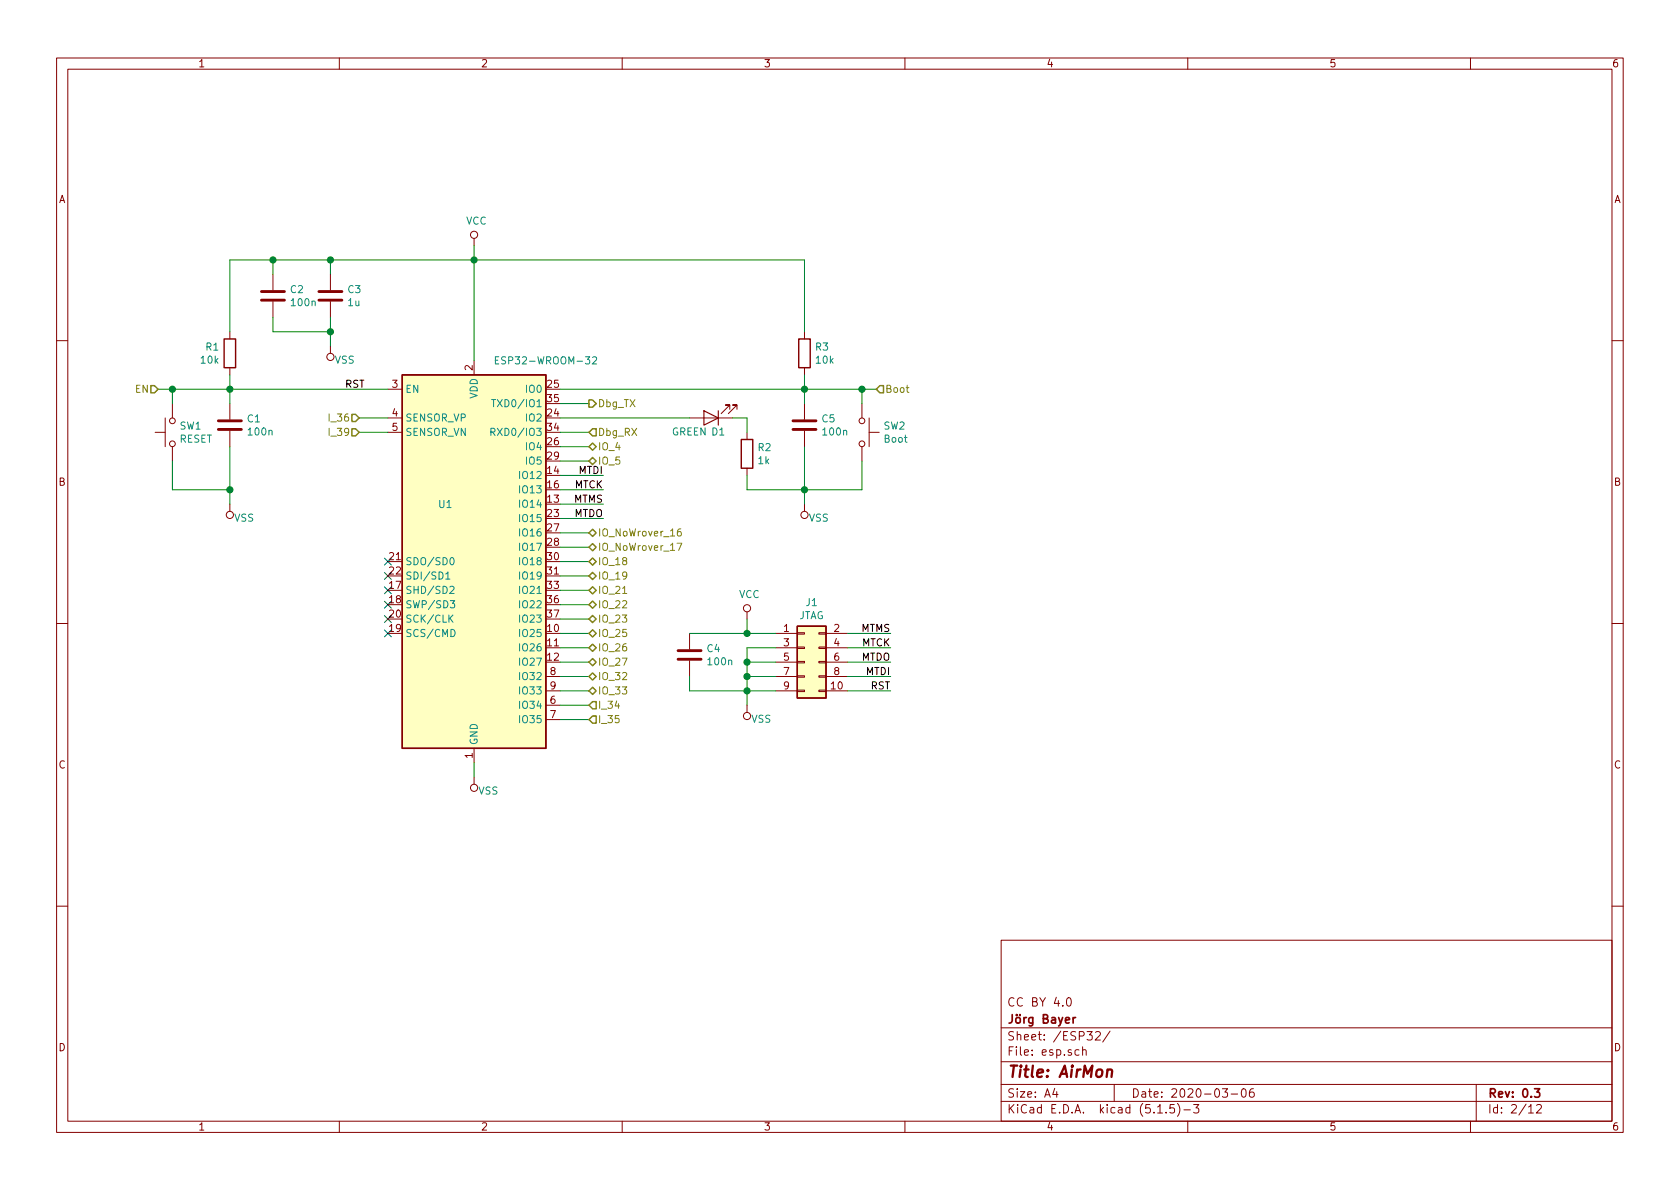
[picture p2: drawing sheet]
EESchema Schematic File Version 4
EELAYER 30 0
EELAYER END
$Descr A4 11693 8268
encoding utf-8
Sheet 2 12
Title "AirMon"
Date "2020-03-06"
Rev "0.3"
Comp "Jörg Bayer"
Comment1 "CC BY 4.0"
Comment2 ""
Comment3 ""
Comment4 ""
$EndDescr
$Comp
L RF_Module:ESP32-WROOM-32 U?
U 1 1
P 3300 3900
AR Path="/5E15DF50" Ref="U?"  Part="1" 
AR Path="/5E15DEC3/5E15DF50" Ref="U?"  Part="1" 
AR Path="/5E151517/5E15DF50" Ref="U1"  Part="1" 
F 0 "U1" H 3100 4300 50  0000 C CNN
F 1 "ESP32-WROOM-32" H 3800 5300 50  0000 C CNN
F 2 "RF_Module:ESP32-WROOM-32" H 3300 2400 50  0001 C CNN
F 3 "https://www.espressif.com/sites/default/files/documentation/esp32-wroom-32_datasheet_en.pdf" H 3000 3950 50  0001 C CNN
F 4 "ESP32-WROOM-32" H 0   0   50  0001 C CNN "manf#"
	1    3300 3900
	1    0    0    -1  
$EndComp
Text HLabel 4100 2800 2    50   Output ~ 0
Dbg_TX
Text HLabel 4100 3000 2    50   Input ~ 0
Dbg_RX
Wire Wire Line
	3900 2800 4100 2800
Wire Wire Line
	3900 3000 4100 3000
NoConn ~ 2700 3900
NoConn ~ 2700 4000
NoConn ~ 2700 4100
NoConn ~ 2700 4200
NoConn ~ 2700 4300
NoConn ~ 2700 4400
Text HLabel 4100 4300 2    50   BiDi ~ 0
IO_23
Text HLabel 4100 4000 2    50   BiDi ~ 0
IO_19
Text HLabel 4100 3900 2    50   BiDi ~ 0
IO_18
Text HLabel 4100 3200 2    50   BiDi ~ 0
IO_5
Text HLabel 4100 3700 2    50   BiDi ~ 0
IO_NoWrover_16
Text HLabel 4100 4700 2    50   BiDi ~ 0
IO_32
Text HLabel 4100 4600 2    50   BiDi ~ 0
IO_27
Text HLabel 4100 4800 2    50   BiDi ~ 0
IO_33
Text HLabel 4100 4400 2    50   BiDi ~ 0
IO_25
Text HLabel 4100 4500 2    50   BiDi ~ 0
IO_26
Text HLabel 4100 4100 2    50   BiDi ~ 0
IO_21
Text HLabel 4100 4200 2    50   BiDi ~ 0
IO_22
Wire Wire Line
	3900 4600 4100 4600
Wire Wire Line
	3900 4700 4100 4700
Wire Wire Line
	3900 4800 4100 4800
Wire Wire Line
	3900 3900 4100 3900
Wire Wire Line
	3900 4000 4100 4000
Wire Wire Line
	3900 4100 4100 4100
Wire Wire Line
	3900 4200 4100 4200
Wire Wire Line
	3900 4300 4100 4300
Wire Wire Line
	3900 3200 4100 3200
Wire Wire Line
	3900 3700 4100 3700
Wire Wire Line
	3900 4400 4100 4400
Wire Wire Line
	3900 4500 4100 4500
Text HLabel 4100 3100 2    50   BiDi ~ 0
IO_4
Text HLabel 2500 2900 0    50   Input ~ 0
I_36
Text HLabel 4100 3800 2    50   BiDi ~ 0
IO_NoWrover_17
Text HLabel 2500 3000 0    50   Input ~ 0
I_39
Wire Wire Line
	2500 2900 2700 2900
Wire Wire Line
	2500 3000 2700 3000
Wire Wire Line
	3900 3800 4100 3800
Wire Wire Line
	4100 3100 3900 3100
Text HLabel 4100 5000 2    50   Input ~ 0
I_35
Wire Wire Line
	4100 5000 3900 5000
$Comp
L Device:LED D1
U 1 1
P 4950 2900
F 0 "D1" H 4900 3000 50  0000 C CNN
F 1 "GREEN" H 5100 3000 50  0000 C CNN
F 2 "Diode_SMD:D_0805_2012Metric" H 4950 2900 50  0001 C CNN
F 3 "~" H 4950 2900 50  0001 C CNN
F 4 "C2297" H 0   0   50  0001 C CNN "lcsc#"
	1    4950 2900
	-1   0    0    1   
$EndComp
Wire Wire Line
	3900 2900 4800 2900
$Comp
L Device:R R?
U 1 1
P 5200 3150
AR Path="/5DD6D4DA/5DD6D50E/5E19A2B3" Ref="R?"  Part="1" 
AR Path="/5DD6D4DA/5DDED058/5E19A2B3" Ref="R?"  Part="1" 
AR Path="/5DD6D4DA/5DDED066/5E19A2B3" Ref="R?"  Part="1" 
AR Path="/5DD6D4DA/5DDED074/5E19A2B3" Ref="R?"  Part="1" 
AR Path="/5DD6D4DA/5DEBB035/5E19A2B3" Ref="R?"  Part="1" 
AR Path="/5E15DEC3/5E19A2B3" Ref="R?"  Part="1" 
AR Path="/5E151517/5E19A2B3" Ref="R2"  Part="1" 
F 0 "R2" H 5130 3196 50  0000 R CNN
F 1 "1k" H 5130 3105 50  0000 R CNN
F 2 "Resistor_SMD:R_0805_2012Metric" V 5130 3150 50  0001 C CNN
F 3 "~" H 5200 3150 50  0001 C CNN
F 4 "C17513" H 0   0   50  0001 C CNN "lcsc#"
F 5 "0805W8F1001T5E" H 0   0   50  0001 C CNN "manf#"
	1    5200 3150
	-1   0    0    -1  
$EndComp
Wire Wire Line
	3300 5300 3300 5400
Wire Wire Line
	5100 2900 5200 2900
Text HLabel 1100 2700 0    50   Input ~ 0
EN
Wire Wire Line
	1600 2800 1600 2700
Wire Wire Line
	1600 2700 2700 2700
Connection ~ 1600 2700
Wire Wire Line
	1600 2700 1600 2600
Wire Wire Line
	3900 3300 4200 3300
Text Label 4200 3300 2    50   ~ 0
MTDI
Wire Wire Line
	3900 3400 4200 3400
Text Label 4200 3400 2    50   ~ 0
MTCK
Text Label 4200 3500 2    50   ~ 0
MTMS
Text Label 4200 3600 2    50   ~ 0
MTDO
Wire Wire Line
	3900 3500 4200 3500
Wire Wire Line
	3900 3600 4200 3600
$Comp
L Device:R R?
U 1 1
P 1600 2450
AR Path="/5DD6D4DA/5DD6D50E/5E1B0AF1" Ref="R?"  Part="1" 
AR Path="/5DD6D4DA/5DDED058/5E1B0AF1" Ref="R?"  Part="1" 
AR Path="/5DD6D4DA/5DDED066/5E1B0AF1" Ref="R?"  Part="1" 
AR Path="/5DD6D4DA/5DDED074/5E1B0AF1" Ref="R?"  Part="1" 
AR Path="/5DD6D4DA/5DD6D549/5E1B0AF1" Ref="R?"  Part="1" 
AR Path="/5DD6D4DA/5DDFF593/5E1B0AF1" Ref="R?"  Part="1" 
AR Path="/5DD6D4DA/5DE2F431/5E1B0AF1" Ref="R?"  Part="1" 
AR Path="/5E15DEC3/5E1B0AF1" Ref="R?"  Part="1" 
AR Path="/5E151517/5E1B0AF1" Ref="R1"  Part="1" 
F 0 "R1" H 1530 2496 50  0000 R CNN
F 1 "10k" H 1530 2405 50  0000 R CNN
F 2 "Resistor_SMD:R_0603_1608Metric" V 1530 2450 50  0001 C CNN
F 3 "~" H 1600 2450 50  0001 C CNN
F 4 "C25804" H 0   0   50  0001 C CNN "lcsc#"
F 5 "0603WAF1002T5E" H 0   0   50  0001 C CNN "manf#"
	1    1600 2450
	1    0    0    -1  
$EndComp
Wire Wire Line
	3300 2500 3300 1800
Wire Wire Line
	1600 1800 1600 2300
Text HLabel 6100 2700 2    50   Input ~ 0
Boot
Wire Wire Line
	5600 2800 5600 2700
Connection ~ 5600 2700
Wire Wire Line
	5600 2700 5600 2600
$Comp
L Device:R R?
U 1 1
P 5600 2450
AR Path="/5DD6D4DA/5DD6D50E/5E1D126A" Ref="R?"  Part="1" 
AR Path="/5DD6D4DA/5DDED058/5E1D126A" Ref="R?"  Part="1" 
AR Path="/5DD6D4DA/5DDED066/5E1D126A" Ref="R?"  Part="1" 
AR Path="/5DD6D4DA/5DDED074/5E1D126A" Ref="R?"  Part="1" 
AR Path="/5DD6D4DA/5DD6D549/5E1D126A" Ref="R?"  Part="1" 
AR Path="/5DD6D4DA/5DDFF593/5E1D126A" Ref="R?"  Part="1" 
AR Path="/5DD6D4DA/5DE2F431/5E1D126A" Ref="R?"  Part="1" 
AR Path="/5E15DEC3/5E1D126A" Ref="R?"  Part="1" 
AR Path="/5E151517/5E1D126A" Ref="R3"  Part="1" 
F 0 "R3" H 5530 2496 50  0000 R CNN
F 1 "10k" H 5530 2405 50  0000 R CNN
F 2 "Resistor_SMD:R_0603_1608Metric" V 5530 2450 50  0001 C CNN
F 3 "~" H 5600 2450 50  0001 C CNN
F 4 "C25804" H 0   0   50  0001 C CNN "lcsc#"
F 5 "0603WAF1002T5E" H 0   0   50  0001 C CNN "manf#"
	1    5600 2450
	-1   0    0    -1  
$EndComp
Wire Wire Line
	5600 3400 5200 3400
Wire Wire Line
	3900 2700 5600 2700
Wire Wire Line
	3300 1800 5600 1800
Wire Wire Line
	5600 1800 5600 2300
Connection ~ 3300 1800
Wire Wire Line
	3300 1700 3300 1800
$Comp
L Device:C C?
U 1 1
P 1900 2050
AR Path="/5DD6D4DA/5DD6D50E/5E34DFBD" Ref="C?"  Part="1" 
AR Path="/5DD6D4DA/5DDED058/5E34DFBD" Ref="C?"  Part="1" 
AR Path="/5DD6D4DA/5DDED066/5E34DFBD" Ref="C?"  Part="1" 
AR Path="/5DD6D4DA/5DDED074/5E34DFBD" Ref="C?"  Part="1" 
AR Path="/5E15DEC3/5E34DFBD" Ref="C?"  Part="1" 
AR Path="/5E151517/5E34DFBD" Ref="C2"  Part="1" 
F 0 "C2" H 2015 2096 50  0000 L CNN
F 1 "100n" H 2015 2005 50  0000 L CNN
F 2 "Capacitor_SMD:C_0603_1608Metric" H 1938 1900 50  0001 C CNN
F 3 "~" H 1900 2050 50  0001 C CNN
F 4 "CC0603KRX7R9BB104" H 1900 2050 50  0001 C CNN "manf#"
F 5 "C14663" H 0   0   50  0001 C CNN "lcsc#"
	1    1900 2050
	1    0    0    -1  
$EndComp
$Comp
L Device:C C?
U 1 1
P 2300 2050
AR Path="/5DD6D4DA/5DD6D50E/5E34DFC5" Ref="C?"  Part="1" 
AR Path="/5DD6D4DA/5DDED058/5E34DFC5" Ref="C?"  Part="1" 
AR Path="/5DD6D4DA/5DDED066/5E34DFC5" Ref="C?"  Part="1" 
AR Path="/5DD6D4DA/5DDED074/5E34DFC5" Ref="C?"  Part="1" 
AR Path="/5E15DEC3/5E34DFC5" Ref="C?"  Part="1" 
AR Path="/5E151517/5E34DFC5" Ref="C3"  Part="1" 
F 0 "C3" H 2415 2096 50  0000 L CNN
F 1 "1u" H 2415 2005 50  0000 L CNN
F 2 "Capacitor_SMD:C_0805_2012Metric" H 2338 1900 50  0001 C CNN
F 3 "~" H 2300 2050 50  0001 C CNN
F 4 "CL21B105KBFNNNE" H 2300 2050 50  0001 C CNN "manf#"
F 5 "C28323" H 0   0   50  0001 C CNN "lcsc#"
	1    2300 2050
	1    0    0    -1  
$EndComp
Wire Wire Line
	1900 1900 1900 1800
Connection ~ 1900 1800
Wire Wire Line
	1900 1800 1600 1800
Wire Wire Line
	2300 1900 2300 1800
Connection ~ 2300 1800
Wire Wire Line
	2300 1800 1900 1800
Wire Wire Line
	1900 2200 1900 2300
Wire Wire Line
	1900 2300 2300 2300
Wire Wire Line
	2300 2200 2300 2300
Connection ~ 2300 2300
Wire Wire Line
	2300 2300 2300 2400
Text Label 2400 2700 0    50   ~ 0
RST
Wire Wire Line
	5900 4700 6200 4700
Text Label 6200 4700 2    50   ~ 0
MTDI
Wire Wire Line
	5900 4500 6200 4500
Text Label 6200 4500 2    50   ~ 0
MTCK
Text Label 6200 4400 2    50   ~ 0
MTMS
Text Label 6200 4600 2    50   ~ 0
MTDO
Wire Wire Line
	5900 4400 6200 4400
Wire Wire Line
	5900 4600 6200 4600
Wire Wire Line
	6200 4800 5900 4800
Text Label 6200 4800 2    50   ~ 0
RST
Wire Wire Line
	5200 4300 5200 4400
$Comp
L Connector_Generic:Conn_02x05_Odd_Even J1
U 1 1
P 5600 4600
F 0 "J1" H 5650 5017 50  0000 C CNN
F 1 "JTAG" H 5650 4926 50  0000 C CNN
F 2 "Connector_PinHeader_1.27mm:PinHeader_2x05_P1.27mm_Vertical_SMD" H 5600 4600 50  0001 C CNN
F 3 "~" H 5600 4600 50  0001 C CNN
F 4 "20021221-00010C4LF" H 5600 4600 50  0001 C CNN "manf#"
F 5 "C180221" H 5600 4600 50  0001 C CNN "lcsc#"
	1    5600 4600
	1    0    0    -1  
$EndComp
Wire Wire Line
	5200 4500 5400 4500
Wire Wire Line
	5200 4500 5200 4600
Wire Wire Line
	5200 4600 5400 4600
Connection ~ 5200 4600
Wire Wire Line
	5200 4600 5200 4700
Wire Wire Line
	5200 4400 5400 4400
Wire Wire Line
	5400 4800 5200 4800
Connection ~ 5200 4800
Wire Wire Line
	5200 4800 5200 4900
Wire Wire Line
	5200 4700 5400 4700
Connection ~ 5200 4700
Wire Wire Line
	5200 4700 5200 4800
$Comp
L Device:C C?
U 1 1
P 4800 4550
AR Path="/5DD6D4DA/5DD6D50E/5DEEC855" Ref="C?"  Part="1" 
AR Path="/5DD6D4DA/5DDED058/5DEEC855" Ref="C?"  Part="1" 
AR Path="/5DD6D4DA/5DDED066/5DEEC855" Ref="C?"  Part="1" 
AR Path="/5DD6D4DA/5DDED074/5DEEC855" Ref="C?"  Part="1" 
AR Path="/5E15DEC3/5DEEC855" Ref="C?"  Part="1" 
AR Path="/5E151517/5DEEC855" Ref="C4"  Part="1" 
F 0 "C4" H 4915 4596 50  0000 L CNN
F 1 "100n" H 4915 4505 50  0000 L CNN
F 2 "Capacitor_SMD:C_0603_1608Metric" H 4838 4400 50  0001 C CNN
F 3 "~" H 4800 4550 50  0001 C CNN
F 4 "CC0603KRX7R9BB104" H 4800 4550 50  0001 C CNN "manf#"
F 5 "C14663" H 0   0   50  0001 C CNN "lcsc#"
	1    4800 4550
	1    0    0    -1  
$EndComp
Wire Wire Line
	5200 4800 4800 4800
Wire Wire Line
	4800 4800 4800 4700
Wire Wire Line
	4800 4400 5200 4400
Connection ~ 5200 4400
Wire Wire Line
	5600 3400 5600 3500
$Comp
L power:VSS #PWR?
U 1 1
P 5200 4900
AR Path="/5DD6D4DA/5DEBB035/5E5DBC4D" Ref="#PWR?"  Part="1" 
AR Path="/5E15DEC3/5E5DBC4D" Ref="#PWR?"  Part="1" 
AR Path="/5E151517/5E5DBC4D" Ref="#PWR06"  Part="1" 
F 0 "#PWR06" H 5200 4750 50  0001 C CNN
F 1 "VSS" H 5100 5000 50  0000 C CNN
F 2 "" H 5200 4900 50  0001 C CNN
F 3 "" H 5200 4900 50  0001 C CNN
	1    5200 4900
	-1   0    0    1   
$EndComp
$Comp
L power:VSS #PWR?
U 1 1
P 3300 5400
AR Path="/5DD6D4DA/5DEBB035/5E5DDA00" Ref="#PWR?"  Part="1" 
AR Path="/5E15DEC3/5E5DDA00" Ref="#PWR?"  Part="1" 
AR Path="/5E151517/5E5DDA00" Ref="#PWR04"  Part="1" 
F 0 "#PWR04" H 3300 5250 50  0001 C CNN
F 1 "VSS" H 3200 5500 50  0000 C CNN
F 2 "" H 3300 5400 50  0001 C CNN
F 3 "" H 3300 5400 50  0001 C CNN
	1    3300 5400
	-1   0    0    1   
$EndComp
$Comp
L power:VSS #PWR?
U 1 1
P 5600 3500
AR Path="/5DD6D4DA/5DEBB035/5E5DF807" Ref="#PWR?"  Part="1" 
AR Path="/5E15DEC3/5E5DF807" Ref="#PWR?"  Part="1" 
AR Path="/5E151517/5E5DF807" Ref="#PWR07"  Part="1" 
F 0 "#PWR07" H 5600 3350 50  0001 C CNN
F 1 "VSS" H 5500 3600 50  0000 C CNN
F 2 "" H 5600 3500 50  0001 C CNN
F 3 "" H 5600 3500 50  0001 C CNN
	1    5600 3500
	-1   0    0    1   
$EndComp
$Comp
L power:VSS #PWR?
U 1 1
P 1600 3500
AR Path="/5DD6D4DA/5DEBB035/5E5E161C" Ref="#PWR?"  Part="1" 
AR Path="/5E15DEC3/5E5E161C" Ref="#PWR?"  Part="1" 
AR Path="/5E151517/5E5E161C" Ref="#PWR01"  Part="1" 
F 0 "#PWR01" H 1600 3350 50  0001 C CNN
F 1 "VSS" H 1500 3600 50  0000 C CNN
F 2 "" H 1600 3500 50  0001 C CNN
F 3 "" H 1600 3500 50  0001 C CNN
	1    1600 3500
	-1   0    0    1   
$EndComp
$Comp
L power:VSS #PWR?
U 1 1
P 2300 2400
AR Path="/5DD6D4DA/5DEBB035/5E5E33DE" Ref="#PWR?"  Part="1" 
AR Path="/5E15DEC3/5E5E33DE" Ref="#PWR?"  Part="1" 
AR Path="/5E151517/5E5E33DE" Ref="#PWR02"  Part="1" 
F 0 "#PWR02" H 2300 2250 50  0001 C CNN
F 1 "VSS" H 2200 2500 50  0000 C CNN
F 2 "" H 2300 2400 50  0001 C CNN
F 3 "" H 2300 2400 50  0001 C CNN
	1    2300 2400
	-1   0    0    1   
$EndComp
$Comp
L power:VCC #PWR?
U 1 1
P 3300 1700
AR Path="/5DD6D4DA/5DEBB035/5E815F07" Ref="#PWR?"  Part="1" 
AR Path="/5E15DEC3/5E815F07" Ref="#PWR?"  Part="1" 
AR Path="/5E151517/5E815F07" Ref="#PWR03"  Part="1" 
F 0 "#PWR03" H 3300 1550 50  0001 C CNN
F 1 "VCC" H 3317 1873 50  0000 C CNN
F 2 "" H 3300 1700 50  0001 C CNN
F 3 "" H 3300 1700 50  0001 C CNN
	1    3300 1700
	1    0    0    -1  
$EndComp
$Comp
L power:VCC #PWR?
U 1 1
P 5200 4300
AR Path="/5DD6D4DA/5DEBB035/5E819B31" Ref="#PWR?"  Part="1" 
AR Path="/5E15DEC3/5E819B31" Ref="#PWR?"  Part="1" 
AR Path="/5E151517/5E819B31" Ref="#PWR05"  Part="1" 
F 0 "#PWR05" H 5200 4150 50  0001 C CNN
F 1 "VCC" H 5217 4473 50  0000 C CNN
F 2 "" H 5200 4300 50  0001 C CNN
F 3 "" H 5200 4300 50  0001 C CNN
	1    5200 4300
	1    0    0    -1  
$EndComp
Text HLabel 4100 4900 2    50   Input ~ 0
I_34
Wire Wire Line
	4100 4900 3900 4900
Wire Wire Line
	1100 2700 1200 2700
$Comp
L Device:C C?
U 1 1
P 1600 2950
AR Path="/5DD6D4DA/5DD6D50E/5E1D7F26" Ref="C?"  Part="1" 
AR Path="/5DD6D4DA/5DDED058/5E1D7F26" Ref="C?"  Part="1" 
AR Path="/5DD6D4DA/5DDED066/5E1D7F26" Ref="C?"  Part="1" 
AR Path="/5DD6D4DA/5DDED074/5E1D7F26" Ref="C?"  Part="1" 
AR Path="/5E15DEC3/5E1D7F26" Ref="C?"  Part="1" 
AR Path="/5E151517/5E1D7F26" Ref="C1"  Part="1" 
F 0 "C1" H 1715 2996 50  0000 L CNN
F 1 "100n" H 1715 2905 50  0000 L CNN
F 2 "Capacitor_SMD:C_0603_1608Metric" H 1638 2800 50  0001 C CNN
F 3 "~" H 1600 2950 50  0001 C CNN
F 4 "CC0603KRX7R9BB104" H 1600 2950 50  0001 C CNN "manf#"
F 5 "C14663" H 0   0   50  0001 C CNN "lcsc#"
	1    1600 2950
	1    0    0    -1  
$EndComp
Wire Wire Line
	1600 3100 1600 3400
$Comp
L Device:C C?
U 1 1
P 5600 2950
AR Path="/5DD6D4DA/5DD6D50E/5E1DF3B6" Ref="C?"  Part="1" 
AR Path="/5DD6D4DA/5DDED058/5E1DF3B6" Ref="C?"  Part="1" 
AR Path="/5DD6D4DA/5DDED066/5E1DF3B6" Ref="C?"  Part="1" 
AR Path="/5DD6D4DA/5DDED074/5E1DF3B6" Ref="C?"  Part="1" 
AR Path="/5E15DEC3/5E1DF3B6" Ref="C?"  Part="1" 
AR Path="/5E151517/5E1DF3B6" Ref="C5"  Part="1" 
F 0 "C5" H 5715 2996 50  0000 L CNN
F 1 "100n" H 5715 2905 50  0000 L CNN
F 2 "Capacitor_SMD:C_0603_1608Metric" H 5638 2800 50  0001 C CNN
F 3 "~" H 5600 2950 50  0001 C CNN
F 4 "CC0603KRX7R9BB104" H 5600 2950 50  0001 C CNN "manf#"
F 5 "C14663" H 0   0   50  0001 C CNN "lcsc#"
	1    5600 2950
	1    0    0    -1  
$EndComp
Wire Wire Line
	5200 3300 5200 3400
Wire Wire Line
	5200 2900 5200 3000
Wire Wire Line
	5600 3100 5600 3400
Connection ~ 5600 3400
Wire Wire Line
	5600 2700 6000 2700
Wire Wire Line
	2300 1800 3300 1800
$Comp
L Switch:SW_Push SW2
U 1 1
P 6000 3000
F 0 "SW2" V 5954 3148 50  0000 L CNN
F 1 "Boot" V 6045 3148 50  0000 L CNN
F 2 "Button_Switch_SMD:SW_SPST_SKQG_WithStem" H 6000 3200 50  0001 C CNN
F 3 "" H 6000 3200 50  0001 C CNN
F 4 "C318889" H 0   0   50  0001 C CNN "lcsc#"
F 5 "TS-1187A-C-C-B" H 0   0   50  0001 C CNN "manf#"
	1    6000 3000
	0    1    1    0   
$EndComp
Wire Wire Line
	6000 2800 6000 2700
Connection ~ 6000 2700
Wire Wire Line
	6000 2700 6100 2700
Wire Wire Line
	5600 3400 6000 3400
Wire Wire Line
	6000 3400 6000 3200
$Comp
L Switch:SW_Push SW1
U 1 1
P 1200 3000
F 0 "SW1" V 1154 2952 50  0000 R CNN
F 1 "RESET" V 1245 2952 50  0000 R CNN
F 2 "Button_Switch_SMD:SW_SPST_SKQG_WithStem" H 1200 3200 50  0001 C CNN
F 3 "" H 1200 3200 50  0001 C CNN
F 4 "C318889" H 0   0   50  0001 C CNN "lcsc#"
F 5 "TS-1187A-C-C-B" H 0   0   50  0001 C CNN "manf#"
	1    1200 3000
	0    -1   1    0   
$EndComp
Wire Wire Line
	1200 2800 1200 2700
Connection ~ 1200 2700
Wire Wire Line
	1200 2700 1600 2700
Wire Wire Line
	1200 3200 1200 3400
Wire Wire Line
	1200 3400 1600 3400
Connection ~ 1600 3400
Wire Wire Line
	1600 3400 1600 3500
$EndSCHEMATC
